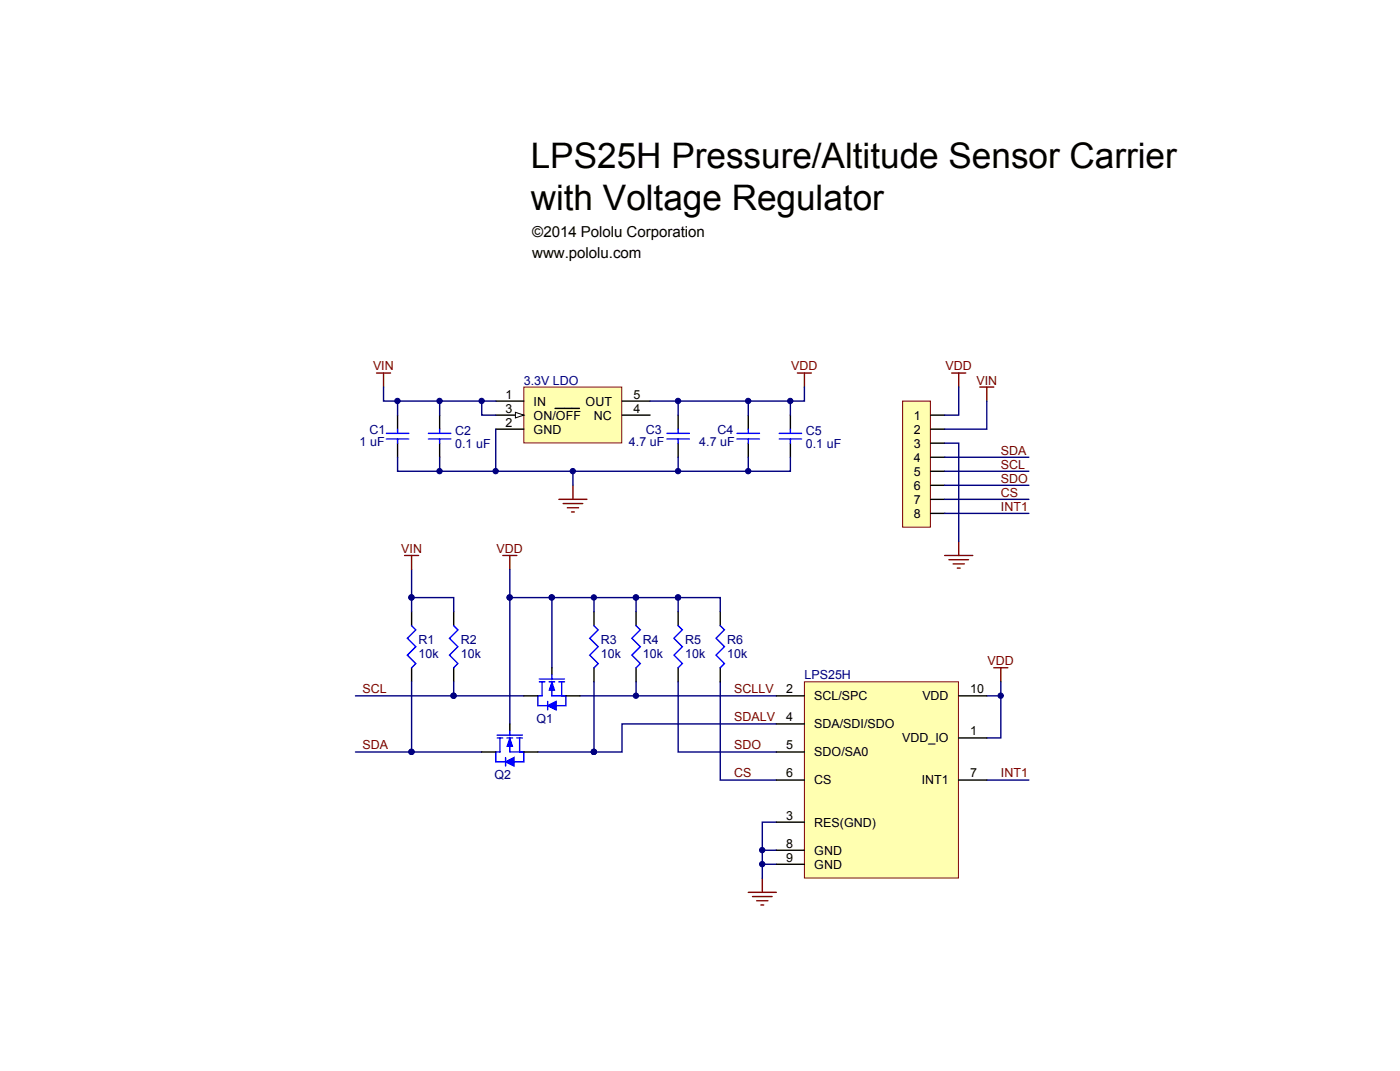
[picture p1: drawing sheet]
<svg xmlns="http://www.w3.org/2000/svg" width="271mm" height="207mm" viewBox="0 0 271 207" stroke-linecap="round" stroke-linejoin="round" font-family="sans-serif">
<path d="M192.3 129.1h2.7M193.7 129.1v2.7M144.8 172.5h5.4M145.6 173.4h3.8M146.4 174.2h2.2M147.3 175h.5M147.5 169.8v2.7" fill="none" stroke="#800000" stroke-width=".27"/>
<path d="M191 134.5h2.7M193.7 131.8v10.9h-2.7M150.2 159h-2.7v10.8M147.5 164.4h2.7M147.5 167.1h2.7" fill="none" stroke="#000080" stroke-width=".27"/>
<g fill="#000080" stroke="#000080" stroke-width=".19">
<circle cx="193.7" cy="134.5" r=".52"/>
<circle cx="147.5" cy="164.4" r=".52"/>
<circle cx="147.5" cy="167.1" r=".52"/>
</g>
<path d="M101.4 74.8h18.9v10.8h-18.9z" fill="#ffffb0" stroke="#800000" stroke-width=".19"/>
<path d="M95.9 77.6h5.5M95.9 80.3h5.5" fill="none" stroke="#000" stroke-width=".27"/>
<path d="M99.7 79.7l1.7 .6-1.7 .5z" fill="#fff" stroke="#000" stroke-width=".19"/>
<g fill="none" stroke="#000" stroke-width=".27">
<path d="M107.4 79h4.7M120.4 77.6h5.4M76.9 80.3v2.7M76.9 85.7v2.7M85.1 80.3v2.7M85.1 85.7v2.7M95.9 83h5.5M120.4 80.3h5.4M131.2 80.3v2.7M131.2 85.7v2.7M144.8 80.3v2.7M144.8 85.7v2.7"/>
<path d="M153 80.3v2.7M153 85.7v2.7M79.7 118.3v2.7M87.8 118.3v2.7M114.9 118.3v2.7M123.1 118.3v2.7M79.7 129.1v2.7M87.8 129.1v2.7M114.9 129.1v2.7M123.1 129.1v2.7"/>
</g>
<g fill="none" stroke="#00f" stroke-width=".27">
<path d="M74.8 83.8h4.3M74.8 84.9h4.3M76.9 83v.8M76.9 84.9v.8M82.9 83.8h4.4M82.9 84.9h4.4M85.1 83v.8M85.1 84.9v.8M129.1 83.8h4.3M129.1 84.9h4.3M131.2 83v.8M131.2 84.9v.8"/>
<path d="M142.6 83.8h4.4M142.6 84.9h4.4M144.8 83v.8M144.8 84.9v.8M150.8 83.8h4.3M150.8 84.9h4.3M153 83v.8M153 84.9v.8M79.7 121l.8 .8-1.7 1.6 1.7 1.6-1.7 1.7 1.7 1.6-.8 .8M87.8 121l.8 .8-1.6 1.6 1.6 1.6-1.6 1.7 1.6 1.6-.8 .8M114.9 121l.9 .8-1.7 1.6 1.7 1.6-1.7 1.7 1.7 1.6-.9 .8M123.1 121l.8 .8-1.6 1.6 1.6 1.6-1.6 1.7 1.6 1.6-.8 .8"/>
</g>
<path d="M72.9 72.1h2.7M74.2 72.1v2.7M154.3 72.1h2.7M155.7 72.1v2.7M108.2 96.5h5.4M109 97.4h3.8M109.8 98.2h2.2M110.6 99h.5M110.9 93.8v2.7M97.3 107.4h2.7M98.7 107.4v2.7" fill="none" stroke="#800000" stroke-width=".27"/>
<g fill="none" stroke="#000080" stroke-width=".27">
<path d="M74.2 74.8v2.8h21.7M76.9 77.6v2.7M85.1 77.6v2.7M93.2 77.6v2.7h2.7M131.2 77.6v2.7M144.8 77.6v2.7M153 77.6v2.7M155.7 74.8v2.8h-29.9M76.9 88.4v2.7h76.1v-2.7M85.1 88.4v2.7M95.9 83v8.1M110.9 91.1v2.7"/>
<path d="M131.2 88.4v2.7M144.8 88.4v2.7M79.7 110.1v5.4h8.1v2.8M79.7 115.5v2.8M98.7 110.1v5.4M106.8 115.5h16.3v2.8M114.9 115.5v2.8M68.8 134.5h19M79.7 131.8v13.6h13.5M87.8 131.8v2.7h13.6M106.8 129.1v-13.6h-8.1v24.5M112.2 134.5h38"/>
<path d="M123.1 131.8v2.7M139.4 131.8v19h10.8M68.8 145.4h10.9M104.1 145.4h10.8"/>
</g>
<g fill="#000080" stroke="#000080" stroke-width=".19">
<circle cx="93.2" cy="77.5" r=".52"/>
<circle cx="76.9" cy="77.5" r=".52"/>
<circle cx="85.1" cy="77.5" r=".52"/>
<circle cx="110.8" cy="91.1" r=".52"/>
<circle cx="85.1" cy="91.1" r=".52"/>
<circle cx="131.2" cy="91.1" r=".52"/>
<circle cx="144.8" cy="91.1" r=".52"/>
<circle cx="144.8" cy="77.5" r=".52"/>
<circle cx="152.9" cy="77.5" r=".52"/>
<circle cx="131.2" cy="77.5" r=".52"/>
<circle cx="95.9" cy="91.1" r=".52"/>
<circle cx="123.1" cy="115.5" r=".52"/>
<circle cx="106.8" cy="115.5" r=".52"/>
<circle cx="123.1" cy="134.5" r=".52"/>
<circle cx="114.9" cy="145.4" r=".52"/>
<circle cx="114.9" cy="115.5" r=".52"/>
<circle cx="98.6" cy="115.5" r=".52"/>
<circle cx="79.6" cy="115.5" r=".52"/>
<circle cx="87.8" cy="134.5" r=".52"/>
<circle cx="79.6" cy="145.4" r=".52"/>
</g>
<path d="M174.7 77.6h5.4v24.3h-5.4z" fill="#ffffb0" stroke="#800000" stroke-width=".19"/>
<g fill="none" stroke="#000" stroke-width=".27">
<path d="M180.1 80.3h2.7M180.1 83h2.7M180.1 88.4h2.7M180.1 85.7h2.7M180.1 91.1h2.7M180.1 93.8h2.7M180.1 96.5h2.7M180.1 99.3h2.7M131.2 118.3v2.7M139.4 118.3v2.7M98.7 140v1.3M101.4 134.5h2.7"/>
<path d="M106.8 129.1v1.4M109.5 134.5h2.7M131.2 129.1v2.7M139.4 129.1v2.7M93.2 145.4h2.7M101.4 145.4h2.7"/>
</g>
<g fill="none" stroke="#000080" stroke-width=".27">
<path d="M185.5 74.8v5.5h-2.7M191 77.6v5.4h-8.2M182.8 85.7h2.7v19M182.8 88.4h16.3M182.8 91.1h16.3M182.8 93.8h16.3M182.8 96.5h16.3M182.8 99.3h16.3M123.1 115.5h8.1v2.8M131.2 115.5h8.2v2.8M114.9 131.8v13.6h5.5v-5.4h29.8M131.2 131.8v13.6h19"/>
<path d="M191 150.8h8.1"/>
</g>
<path d="M184.2 72.1h2.7M185.5 72.1v2.7M189.6 74.8h2.7M191 74.8v2.8M78.3 107.4h2.7M79.7 107.4v2.7M182.8 107.4h5.5M183.6 108.2h3.8M184.4 109h2.2M185.3 109.8h.5M185.5 104.7v2.7" fill="none" stroke="#800000" stroke-width=".27"/>
<g fill="none" stroke="#00f" stroke-width=".27">
<path d="M104.4 131.3h4.8M104.4 131.8h1M104.9 131.8v2.7h-.8v1.9h1.9M106 135.6v1.7M106.3 131.8h1M106.8 131.8v2.7h2.7v1.9h-1.9M106.8 130.5v.8M108.2 131.8h1M108.7 131.8v2.7M131.2 121l.9 .8-1.7 1.6 1.7 1.6-1.7 1.7 1.7 1.6-.9 .8M139.4 121l.8 .8-1.6 1.6 1.6 1.6-1.6 1.7 1.6 1.6-.8 .8M96.2 142.1h4.9"/>
<path d="M96.2 142.7h1.1M96.8 142.7v2.7h-.9v1.9h1.9M97.8 146.5v1.6M98.1 142.7h1.1M98.7 142.7v2.7h2.7v1.9h-1.9M98.7 141.3v.8M100 142.7h1.1M100.6 142.7v2.7"/>
</g>
<g fill="#000080" stroke="#000080" stroke-width=".19">
<circle cx="131.2" cy="115.5" r=".52"/>
<circle cx="123.1" cy="115.5" r=".52"/>
<circle cx="114.9" cy="145.4" r=".52"/>
</g>
<g fill="#00f" stroke="#00f" stroke-width=".19">
<path d="M106.8 131.8l.5 1.7h-1z"/>
<path d="M98.7 142.7l.5 1.6h-1.1z"/>
</g>
<g fill="#00f" stroke="#00f" stroke-width=".27">
<path d="M106 136.4l1.6-.8v1.7z"/>
<path d="M97.8 147.3l1.7-.8v1.6z"/>
</g>
<path d="M155.7 131.8h29.8v38h-29.8z" fill="#ffffb0" stroke="#800000" stroke-width=".19"/>
<path d="M150.2 134.5h5.5M150.2 140h5.5M185.5 134.5h5.5M150.2 145.4h5.5M150.2 150.8h5.5M150.2 159h5.5M185.5 142.7h5.5M185.5 150.8h5.5M150.2 164.4h5.5M150.2 167.1h5.5" fill="none" stroke="#000" stroke-width=".27"/>
<g font-size="6.8">
<text x="102.7" y="32.4">LPS25H Pressure/Altitude Sensor Carrier</text>
<text x="102.7" y="40.6">with Voltage Regulator</text>
</g>
<g font-size="2.9">
<text x="103" y="45.7">©2014 Pololu Corporation</text>
<text x="103" y="49.8">www.pololu.com</text>
</g>
<g font-size="2.4" fill="#800000">
<text x="72.2" y="71.6">VIN</text>
<text x="153.1" y="71.6">VDD</text>
<text x="183" y="71.6">VDD</text>
<text x="189" y="74.3">VIN</text>
<text x="193.7" y="87.9">SDA</text>
<text x="193.7" y="90.6">SCL</text>
<text x="193.7" y="93.3">SDO</text>
<text x="193.7" y="96.1">CS</text>
<text x="193.7" y="98.8">INT1</text>
<text x="77.6" y="106.9">VIN</text>
<text x="96.1" y="106.9">VDD</text>
<text x="191.1" y="128.6">VDD</text>
<text x="70.2" y="134">SCL</text>
<text x="142.1" y="134">SCLLV</text>
<text x="142.1" y="139.5">SDALV</text>
<text x="70.2" y="144.9">SDA</text>
<text x="142.1" y="144.9">SDO</text>
<text x="142.1" y="150.3">CS</text>
<text x="193.7" y="150.3">INT1</text>
</g>
<g font-size="2.4">
<text x="97.8" y="77.1">1</text>
<text x="122.6" y="77.1">5</text>
<text x="97.8" y="79.8">3</text>
<text x="97.8" y="82.5">2</text>
<text x="103.3" y="78.4">IN</text>
<text x="103.3" y="81.1">ON/OFF</text>
<text x="103.3" y="83.8">GND</text>
<text x="113.3" y="78.4">OUT</text>
<text x="114.9" y="81.1">NC</text>
<text x="122.6" y="79.8">4</text>
<text x="176.8" y="81.1">1</text>
<text x="176.8" y="83.8">2</text>
<text x="176.8" y="89.2">4</text>
<text x="176.8" y="86.5">3</text>
<text x="176.8" y="91.9">5</text>
<text x="176.8" y="94.7">6</text>
<text x="176.8" y="97.4">7</text>
<text x="176.8" y="100.1">8</text>
<text x="152.2" y="134">2</text>
<text x="157.6" y="135.4">SCL/SPC</text>
<text x="178.5" y="135.4">VDD</text>
<text x="187.7" y="134">10</text>
<text x="152.2" y="139.5">4</text>
<text x="157.6" y="140.8">SDA/SDI/SDO</text>
<text x="174.6" y="143.5">VDD_IO</text>
<text x="187.7" y="142.2">1</text>
<text x="152.2" y="144.9">5</text>
<text x="157.6" y="146.2">SDO/SA0</text>
<text x="152.2" y="150.3">6</text>
<text x="157.6" y="151.7">CS</text>
<text x="178.4" y="151.7">INT1</text>
<text x="187.7" y="150.3">7</text>
<text x="152.2" y="158.5">3</text>
<text x="157.6" y="159.8">RES(GND)</text>
<text x="152.2" y="163.9">8</text>
<text x="152.2" y="166.6">9</text>
<text x="157.6" y="165.2">GND</text>
<text x="157.6" y="167.9">GND</text>
</g>
<g font-size="2.4" fill="#000080">
<text x="101.4" y="74.3">3.3V LDO</text>
<text x="71.5" y="83.8">C1</text>
<text x="125" y="83.8">C3</text>
<text x="138.8" y="83.8">C4</text>
<text x="69.6" y="86.3">1 uF</text>
<text x="88.1" y="86.5">0.1 uF</text>
<text x="88.1" y="84.1">C2</text>
<text x="121.7" y="86.3">4.7 uF</text>
<text x="135.3" y="86.3">4.7 uF</text>
<text x="155.9" y="86.5">0.1 uF</text>
<text x="155.9" y="84.1">C5</text>
<text x="81" y="124.5">R1</text>
<text x="89.2" y="124.5">R2</text>
<text x="116.3" y="124.5">R3</text>
<text x="124.4" y="124.5">R4</text>
<text x="132.6" y="124.5">R5</text>
<text x="140.7" y="124.5">R6</text>
<text x="81" y="127.2">10k</text>
<text x="89.2" y="127.2">10k</text>
<text x="116.3" y="127.2">10k</text>
<text x="124.4" y="127.2">10k</text>
<text x="132.6" y="127.2">10k</text>
<text x="140.7" y="127.2">10k</text>
<text x="155.7" y="131.3">LPS25H</text>
<text x="103.8" y="139.7">Q1</text>
<text x="95.7" y="150.6">Q2</text>
</g>
</svg>
